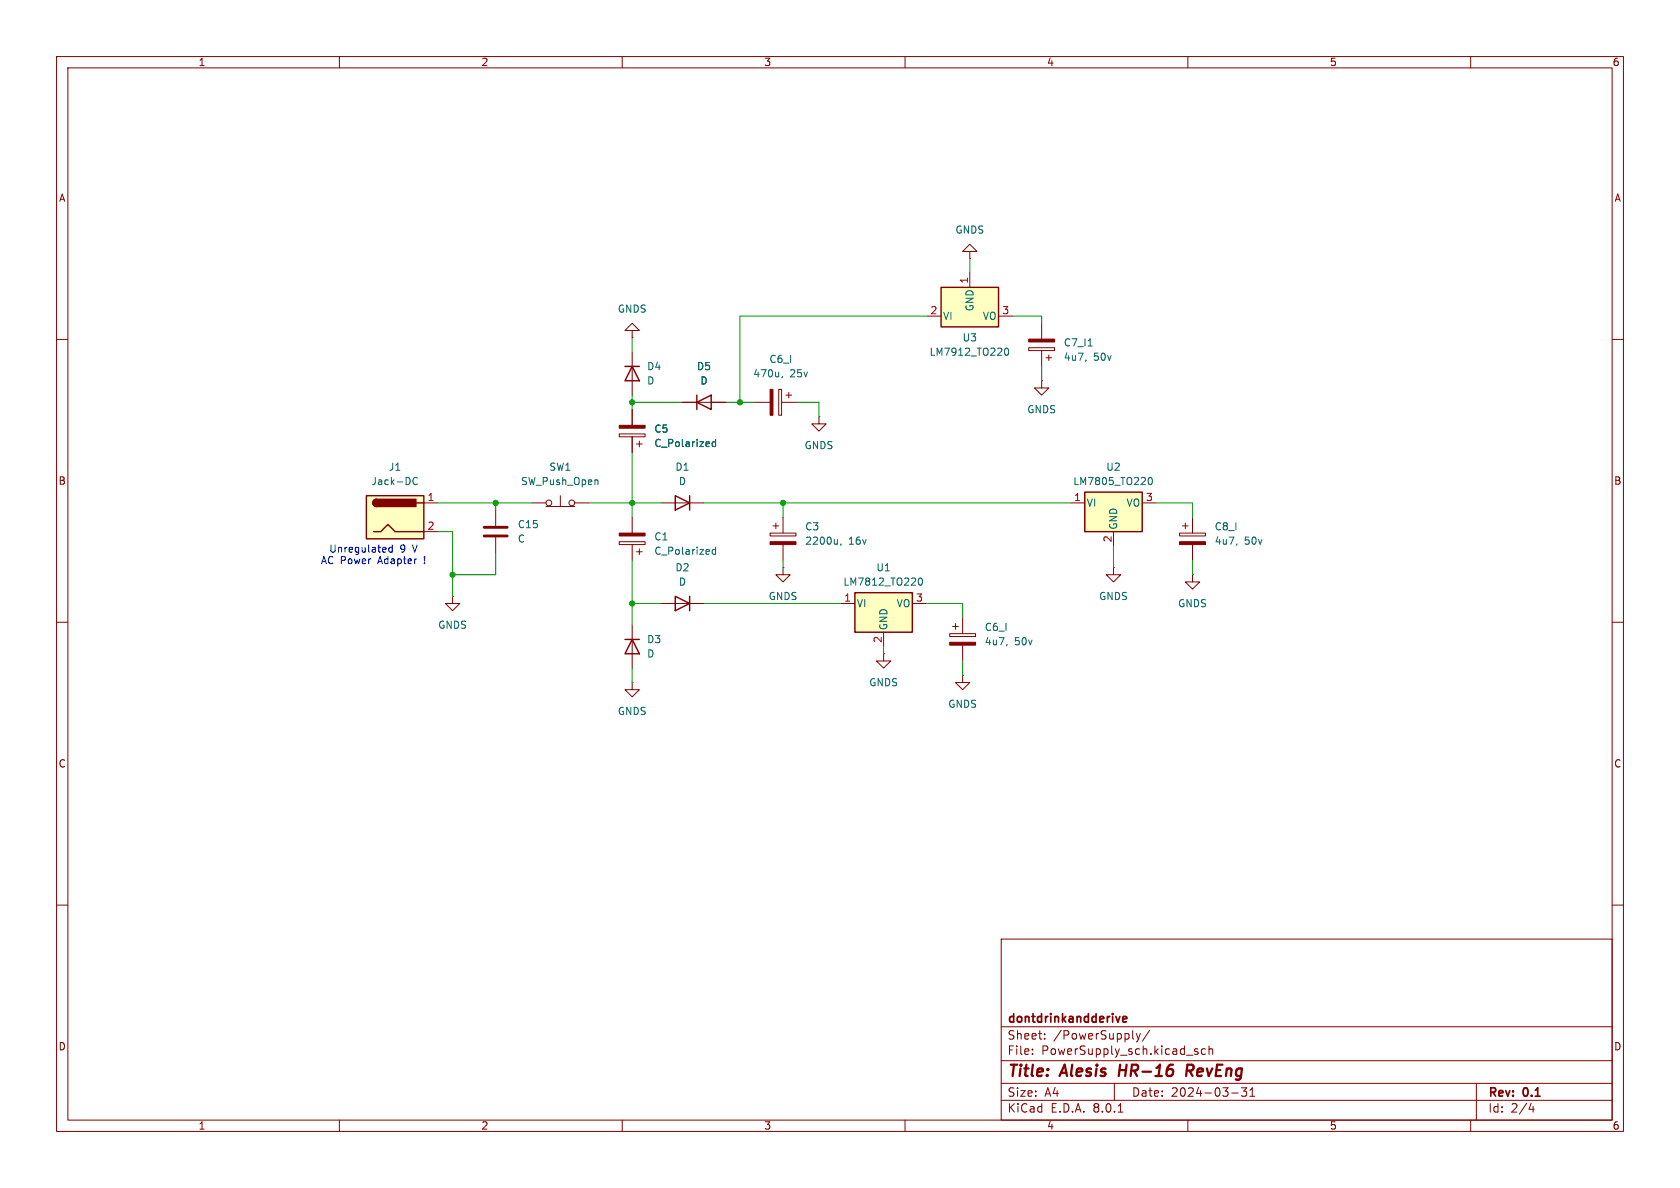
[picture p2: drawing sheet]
<svg xmlns="http://www.w3.org/2000/svg" width="297mm" height="210mm" viewBox="0 0 297 210" stroke-linecap="round" stroke-linejoin="round" font-family="sans-serif">
<g fill="none" stroke="#840000" stroke-width=".18">
<path d="M10 10h277v190h-277zM12 12h273v186h-273zM60 10v2M110 10v2M160 10v2M210 10v2M260 10v2M10 60h2M285 60h2M111.8 62.2v7.7M144.8 73.7v1.2h1.2l-1.2 1.3-1.3-1.3h1.3M144.8 73.7h.1"/>
<path d="M87.6 90.2v2.8M87.6 95v2.8M94 88.9h2.5M96.5 89.5h5.1M99.1 87.6v1.9M101.6 88.9h2.5M10 110h2M111.8 110.5v7.6M210.8 101.6v1.3h1.3l-1.3 1.2-1.3-1.2h1.3M210.8 101.6h.1M285 110h2M10 160h2"/>
<path d="M285 160h2M177 166h108v32h-108zM60 198v2M110 198v2M160 198v2M177 194.5h108M177 191.5h108M177 187.5h108M177 181.5h108M182.5 186.3v.1M182.5 185.5v.1M184.7 183.6v.1"/>
<path d="M184.7 182.8v.1M197 191.5v3M197.7 196.6h.8M200.9 182.7l.3 1M201.2 183.7l-.1 .4-.2 .1M201.6 182.7l-.4 1M203.2 182.1l-1.2 2M210 198v2M211.2 185.8l.5 .2 .1 .2-.2 .2-.4-.1M211.2 185.5h.5M213.1 185.5l-.4-.1-.3 .3v.4l.1 .2h.6M213.7 185.5l.3-.1 .3 .1 .1 .9"/>
<path d="M213.7 184.9v1.5M217.7 193.2h1.2M220.4 192.3l-.5 .6 .4 .1v.7l-.2 .1h-.4l-.2-.1M221 193.8h.8M221 192.7l.4-.4v1.5M260 198v2M261 191.5v6.5M270.7 195l-.4 1.1h.9M271 195.6v1"/>
<circle cx="97" cy="88.9" r=".51"/>
<circle cx="101.1" cy="88.9" r=".51"/>
</g>
<path d="M198 188.2l-.2 2M210.3 189.3l.5 .9M210.7 188.2h-.8l-.2 2M210.8 189.2l-1 .1" fill="none" stroke="#840000" stroke-width=".4"/>
<path d="M198.5 180.2l.7-.2-.1-.2-.4-.1-.2 .2 .1 .7h.5" fill="none" stroke="#840000" stroke-width=".3"/>
<path d="M110.5 64.8h2.5M111.8 64.8l1.2 2.5h-2.5zM110.5 113h2.5M111.8 113l1.2 2.6h-2.5z" fill="none" stroke="#840000" stroke-width=".25"/>
<path d="M105.7 84.9v.8" fill="none" stroke="#006464" stroke-width=".18"/>
<path d="M85.6 94.7h4.1M85.6 93.2h4.1" fill="none" stroke="#840000" stroke-width=".51"/>
<path d="M191.8 87h10.1v7h-10.1z" fill="#ffffc2"/>
<path d="M123.2 71.1l2.5-1.2v2.5zM123.2 69.9v2.5M191.8 87h10.1v7h-10.1zM119.4 105.4l2.5 1.3-2.5 1.3zM121.9 105.4v2.6" fill="none" stroke="#840000" stroke-width=".25"/>
<g fill="none" stroke="#840000" stroke-width=".18">
<path d="M111.8 58.4h1.2l-1.2-1.2-1.3 1.2h1.3v1.3M111.8 59.7h.1M184.1 57.2v2.7M120.6 71.1h7.7M181.9 61.5h4.5v.5h-4.5zM184.1 67.3v1.3h1.3l-1.3 1.3-1.2-1.3h1.2M184.1 67.3h.1M184.1 62v2.8M184.9 63.2h1M185.4 62.7v1.1M136.1 94.2h4.6v.5h-4.6zM136.7 93h1"/>
<path d="M137.2 92.5v1M138.4 91.4v2.8M138.4 96.3v2.8M189.2 88.9h2.6M196.8 94v2.5M201.9 88.9h2.6M208.5 94.2h4.6v.5h-4.6zM209 93h1.1M209.5 92.5v1M210.8 91.4v2.8M210.8 96.3v2.8M116.8 106.7h7.7"/>
<path d="M138.4 100.3v1.3h1.3l-1.3 1.3-1.2-1.3h1.2M138.4 100.3h.1M167.9 112h4.6v.5h-4.6zM168.4 110.7h1M168.9 110.2v1.1M170.2 109.2v2.8M170.2 114v2.8M196.8 100.3v1.3h1.3l-1.3 1.3-1.2-1.3h1.2M196.8 100.3h.1"/>
</g>
<path d="M192 63.6l-.1 .3M192.4 61.2h.7M148.7 96.1l-.1 .3M203.1 84.5l.2-.1a.68 .68 0 0 1 .4 .6 .68 .68 0 0 1-.4 .7l-.2-.2-.1-.3zM218.7 96.1l-.1 .3M178 113.9l-.1 .3" fill="none" stroke="#006464" stroke-width=".18"/>
<g fill="#840000" stroke="#840000" stroke-width=".18">
<path d="M181.9 59.9h4.5v.6h-4.5z"/>
<path d="M208.5 95.8h4.6v.5h-4.6z"/>
<path d="M167.9 113.5h4.6v.5h-4.6z"/>
<path d="M136.1 95.8h4.6v.5h-4.6z"/>
</g>
<path d="M151.1 104.8h10.2v7h-10.2z" fill="#ffffc2"/>
<path d="M151.1 104.8h10.2v7h-10.2z" fill="none" stroke="#840000" stroke-width=".25"/>
<path d="M148.6 106.7h2.5M156.2 115.6v1.2h1.3l-1.3 1.3-1.3-1.3h1.3M156.2 115.6h.1M156.2 111.8v2.5M161.3 106.7h2.5M170.2 119.4v1.3h1.2l-1.2 1.2-1.3-1.2h1.3M170.2 119.4h.1M111.8 120.7v1.2h1.2l-1.2 1.3-1.3-1.3h1.3M111.8 120.7h.1" fill="none" stroke="#840000" stroke-width=".18"/>
<path d="M162.5 102.3l.2-.1a.68 .68 0 0 1 .4 .6 .68 .68 0 0 1-.4 .6l-.2-.1-.2-.3z" fill="none" stroke="#006464" stroke-width=".18"/>
<path d="M64.8 87.6h10.1v7.7h-10.1z" fill="#ffffc2"/>
<path d="M64.8 87.6h10.1v7.7h-10.1zM66 94h1.3l1.3-1.3 1.2 1.3h5.1M66.5 88.3a.64 .64 0 0 0-.6 .6 .64 .64 0 0 0 .6 .6M73.7 88.9h1.2" fill="none" stroke="#840000" stroke-width=".25"/>
<g fill="#840000" stroke="#840000" stroke-width=".25">
<path d="M66.1 88.5l.4-.2v1.2a.63 .63 0 0 1-.5-.4 .63 .63 0 0 1 .1-.6z"/>
<path d="M66.5 88.3h7v1.2h-7z"/>
</g>
<path d="M109.5 76.7h4.5v.5h-4.5zM111.8 72.4v2.8M111.8 77.2v2.8M112.5 78.5h1M113 78v1M74.9 88.9h2.6M74.9 94h2.6" fill="none" stroke="#840000" stroke-width=".18"/>
<path d="M126.5 77.7v1.2M126.5 78.2l-.4-.1-.2 .2 .1 .6h.5M73.8 84.5a.6 .6 0 0 0-.9 .4 .6 .6 0 0 0 .6 .8l.3-.2" fill="none" stroke="#006464" stroke-width=".18"/>
<path d="M109.5 75.2h4.5v.5h-4.5z" fill="#840000" stroke="#840000" stroke-width=".18"/>
<path d="M166.4 50.8h10.1v7h-10.1z" fill="#ffffc2"/>
<path d="M166.4 50.8h10.1v7h-10.1zM119.4 87.6l2.5 1.3-2.5 1.3zM121.9 87.6v2.6" fill="none" stroke="#840000" stroke-width=".25"/>
<g fill="none" stroke="#840000" stroke-width=".18">
<path d="M163.8 55.9h2.6M171.4 44.5h1.3l-1.3-1.3-1.2 1.3h1.2v1.2M171.4 45.7h.1M171.4 48.3v2.5M176.5 55.9h2.6M111.8 72.4v2.8M111.8 77.2v2.8M120.6 71.1h2.6M125.7 71.1h2.6M133.3 71.1h2.8M137.7 68.8h.5v4.6h-.5zM138.2 71.1h2.8"/>
<path d="M138.9 69.9h1.1M139.4 69.3v1.1M109.5 95.8h4.5v.5h-4.5zM111.8 91.4v2.8M111.8 96.3v2.8M112.5 97.5h1M113 97v1M116.8 88.9h7.7M80 105.4v1.3h1.3l-1.3 1.3-1.3-1.3h1.3M80 105.4h.1"/>
</g>
<path d="M126.5 77.7v1.2M126.5 78.2l-.4-.1-.2 .2 .1 .6h.5M138.3 66.6l-.1 .2M177.7 61.7l.2-.2a.68 .68 0 0 1 .4 .7 .68 .68 0 0 1-.4 .6l-.2-.1-.1-.4zM126.5 96.7v1.3M126.5 97.2l-.4-.1-.2 .3 .1 .5h.5" fill="none" stroke="#006464" stroke-width=".18"/>
<g fill="#840000" stroke="#840000" stroke-width=".18">
<path d="M109.5 94.2h4.5v.5h-4.5z"/>
<path d="M136.1 68.8h.6v4.6h-.6z"/>
</g>
<path d="M69.3 96.3v1.3M69.3 96.8h-.3l-.3 .2 .2 .5h.4" fill="none" stroke="#0000c2" stroke-width=".18"/>
<g fill="none" stroke="#009600" stroke-width=".18">
<path d="M111.8 59.7v2.5M163.8 55.9h-33v15.2M171.4 45.7v2.6M179.1 55.9h5v1.3M111.8 69.9v2.5M111.8 71.1h8.8M128.3 71.1h5M141 71.1h3.8v2.6M184.1 64.8v2.5M77.5 88.9h16.5M77.5 94h2.5v11.4M87.6 88.9v1.3"/>
<path d="M87.6 97.8v3.8h-7.6M104.1 88.9h12.7M111.8 80v11.4M111.8 99.1v11.4M124.5 88.9h64.7M138.4 88.9v2.5M138.4 99.1v1.2M196.8 96.5v3.8M204.5 88.9h6.3v2.5M210.8 99.1v2.5M111.8 118.1v2.6M111.8 106.7h5"/>
<path d="M124.5 106.7h24.1M156.2 114.3v1.3M163.8 106.7h6.4v2.5M170.2 116.8v2.6"/>
</g>
<g fill="#009600" stroke="#009600" stroke-width=".18">
<circle cx="111.8" cy="71.1" r=".46"/>
<circle cx="130.8" cy="71.1" r=".46"/>
<circle cx="138.4" cy="88.9" r=".46"/>
<circle cx="87.6" cy="88.9" r=".46"/>
<circle cx="111.8" cy="106.7" r=".46"/>
<circle cx="80" cy="101.6" r=".46"/>
<circle cx="111.8" cy="88.9" r=".46"/>
</g>
<g font-size="2.8" fill="#840000">
<text x="178" y="190.9">Title:</text>
<text x="187.7" y="190.9">Alesis</text>
<text x="198.6" y="190.9">HR-16</text>
<text x="211.4" y="190.9">RevEng</text>
</g>
<g font-size="2.1" fill="#840000">
<text x="178" y="184">Sheet:</text>
<text x="178" y="181.2">dontdrinkandderive</text>
<text x="186.2" y="184">/PowerSupply/</text>
<text x="178" y="186.7">File:</text>
<text x="184.1" y="186.7">PowerSupply_sch.kicad_sch</text>
<text x="178" y="196.9">KiCad</text>
<text x="178" y="194.1">Size:</text>
<text x="184.7" y="194.1">A4</text>
<text x="185.7" y="196.9">E.D.A.</text>
<text x="193.3" y="196.9">8.0.1</text>
<text x="200" y="194.1">Date:</text>
<text x="207" y="194.1">2024-03-31</text>
<text x="263" y="194.3">Rev:</text>
<text x="263" y="196.9">Id:</text>
<text x="267.1" y="196.9">2/4</text>
<text x="269.4" y="194.3">0.1</text>
</g>
<g font-size="1.8" fill="#840000">
<text x="35" y="11.9">1</text>
<text x="85" y="11.9">2</text>
<text x="135" y="11.9">3</text>
<text x="185" y="11.9">4</text>
<text x="235" y="11.9">5</text>
<text x="285" y="11.9">6</text>
<text x="10.3" y="35.9">A</text>
<text x="285.3" y="35.9">A</text>
<text x="10.3" y="85.9">B</text>
<text x="285.3" y="85.9">B</text>
<text x="10.3" y="135.9">C</text>
<text x="285.3" y="135.9">C</text>
<text x="10.3" y="185.9">D</text>
<text x="285.3" y="185.9">D</text>
<text x="35" y="199.9">1</text>
<text x="85" y="199.9">2</text>
<text x="135" y="199.9">3</text>
<text x="185" y="199.9">4</text>
<text x="235" y="199.9">5</text>
<text x="285" y="199.9">6</text>
</g>
<g font-size="1.8" fill="#006464">
<text x="168.8" y="41.5">GNDS</text>
<text x="109.1" y="55.5">GNDS</text>
<text x="166.6" y="56.7">VI</text>
<text x="172.3" y="55.1" transform="rotate(-90 172.3 55.1)">GND</text>
<text x="173.7" y="56.7">VO</text>
<text x="114.3" y="65.6">D4</text>
<text x="123.1" y="65.6">D5</text>
<text x="135.9" y="64.4">C6_I</text>
<text x="164.2" y="63.1">LM7912_TO220</text>
<text x="170.1" y="60.6">U3</text>
<text x="188" y="61.4">C7_I1</text>
<text x="188" y="64">4u7,</text>
<text x="193.3" y="64">50v</text>
<text x="114.3" y="68.2">D</text>
<text x="123.7" y="68.2">D</text>
<text x="133.1" y="66.9">470u,</text>
<text x="139.6" y="66.9">25v</text>
<text x="115.6" y="76.7">C5</text>
<text x="181.5" y="73.3">GNDS</text>
<text x="68.7" y="83.4">J1</text>
<text x="97" y="83.4">SW1</text>
<text x="115.6" y="79.2">C_Polarized</text>
<text x="119.3" y="83.4">D1</text>
<text x="142.1" y="79.6">GNDS</text>
<text x="195.5" y="83.4">U2</text>
<text x="65.6" y="86">Jack-DC</text>
<text x="92" y="86">SW_Push_Open</text>
<text x="119.9" y="86">D</text>
<text x="189.6" y="86">LM7805_TO220</text>
<text x="192" y="89.8">VI</text>
<text x="199.1" y="89.8">VO</text>
<text x="91.4" y="93.6">C15</text>
<text x="115.6" y="95.7">C1</text>
<text x="142.2" y="94">C3</text>
<text x="197.7" y="93.7" transform="rotate(-90 197.7 93.7)">GND</text>
<text x="214.6" y="94">C8_I</text>
<text x="91.4" y="96.1">C</text>
<text x="115.6" y="98.3">C_Polarized</text>
<text x="119.3" y="101.2">D2</text>
<text x="142.2" y="96.5">2200u,</text>
<text x="150" y="96.5">16v</text>
<text x="154.8" y="101.2">U1</text>
<text x="214.6" y="96.5">4u7,</text>
<text x="220" y="96.5">50v</text>
<text x="119.9" y="103.7">D</text>
<text x="135.8" y="106.3">GNDS</text>
<text x="149" y="103.7">LM7812_TO220</text>
<text x="151.4" y="107.5">VI</text>
<text x="158.4" y="107.5">VO</text>
<text x="194.2" y="106.3">GNDS</text>
<text x="208.2" y="107.5">GNDS</text>
<text x="77.4" y="111.4">GNDS</text>
<text x="114.3" y="113.9">D3</text>
<text x="157.1" y="111.5" transform="rotate(-90 157.1 111.5)">GND</text>
<text x="174" y="111.7">C6_I</text>
<text x="114.3" y="116.4">D</text>
<text x="174" y="114.3">4u7,</text>
<text x="179.3" y="114.3">50v</text>
<text x="153.6" y="121.5">GNDS</text>
<text x="167.5" y="125.3">GNDS</text>
<text x="109.1" y="126.6">GNDS</text>
</g>
<g font-size="1.8" fill="#a90000">
<text x="171.2" y="50.2" transform="rotate(-90 171.2 50.2)">1</text>
<text x="164.4" y="55.6">2</text>
<text x="177.1" y="55.6">3</text>
<text x="75.5" y="88.6">1</text>
<text x="189.8" y="88.6">1</text>
<text x="202.5" y="88.6">3</text>
<text x="75.5" y="93.7">2</text>
<text x="196.6" y="96" transform="rotate(-90 196.6 96)">2</text>
<text x="149.2" y="106.4">1</text>
<text x="161.9" y="106.4">3</text>
<text x="156" y="113.7" transform="rotate(-90 156 113.7)">2</text>
</g>
<g font-size="1.8" fill="#0000c2">
<text x="56.6" y="99.9">AC Power</text>
<text x="58.1" y="97.9">Unregulated</text>
<text x="66.9" y="99.9">Adapter</text>
<text x="70.7" y="97.9">9</text>
<text x="73.1" y="97.9">V</text>
<text x="75.3" y="99.9">!</text>
</g>
</svg>
